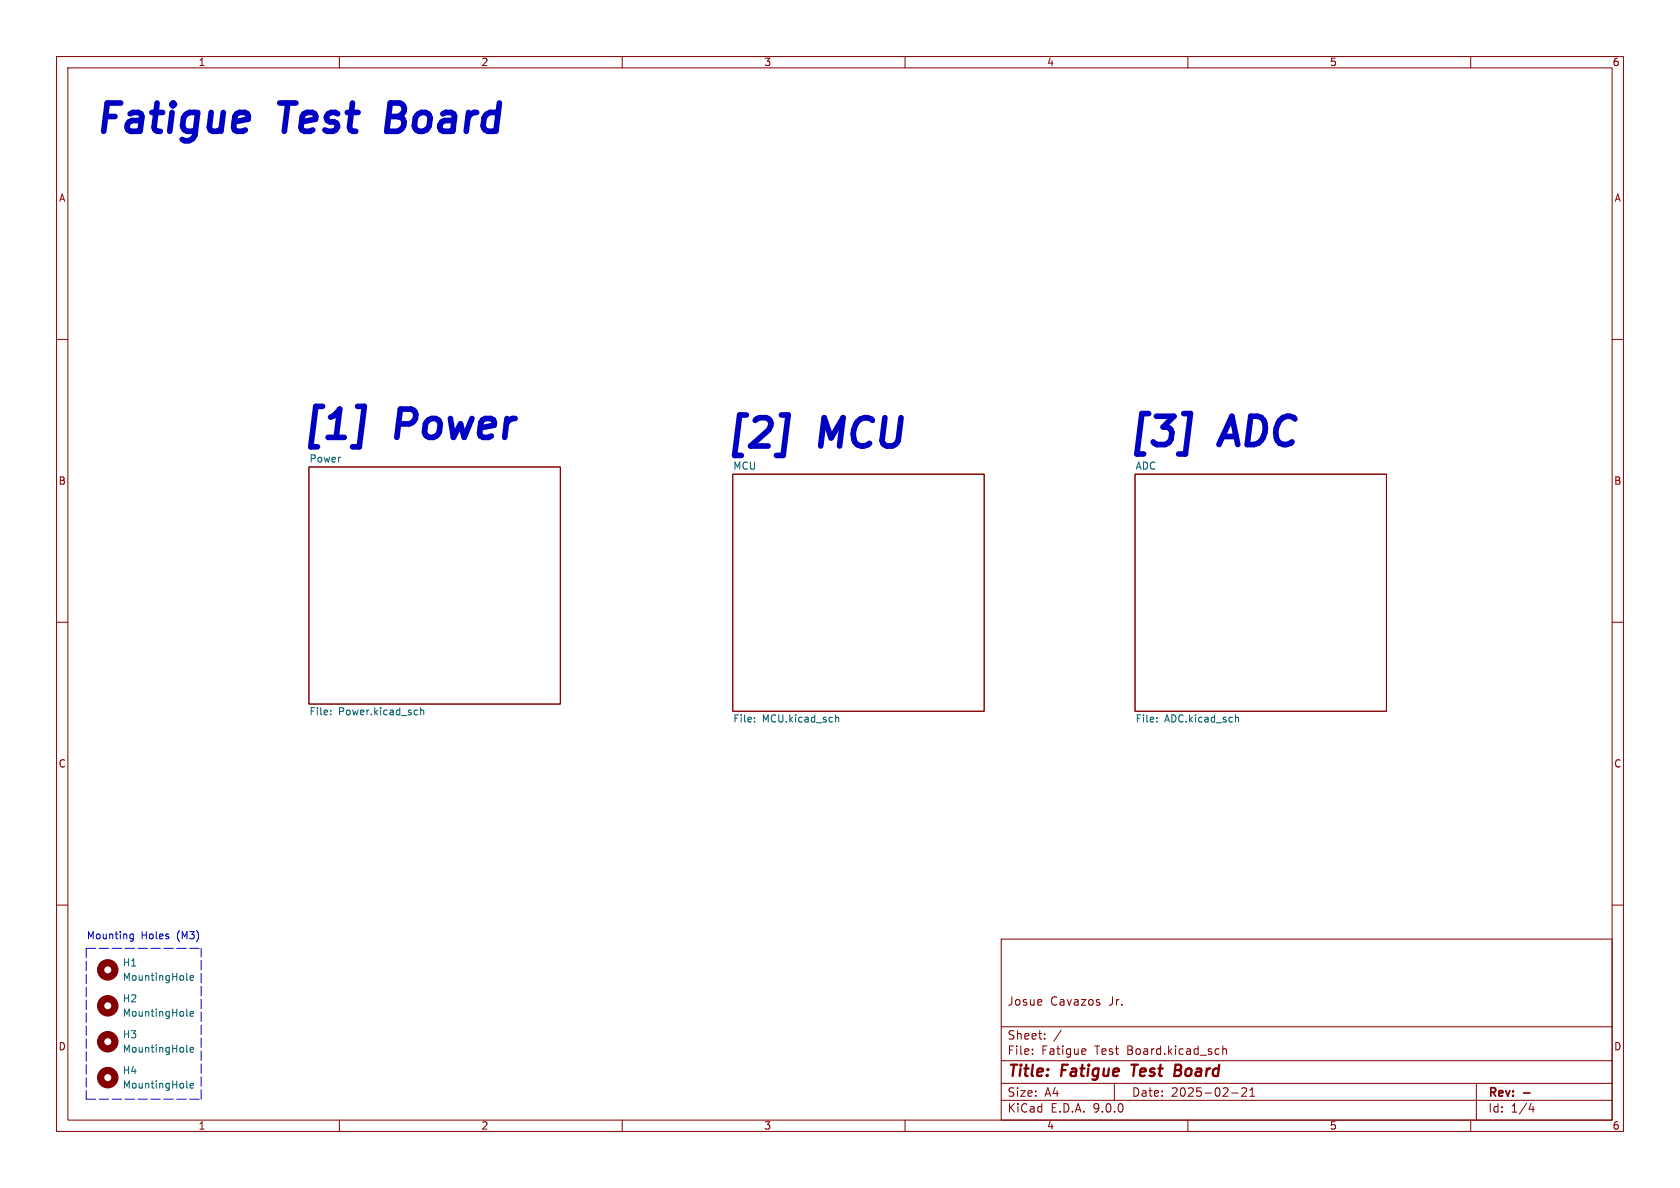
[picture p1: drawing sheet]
<svg xmlns="http://www.w3.org/2000/svg" width="297mm" height="210mm" viewBox="0 0 297 210" stroke-linecap="round" stroke-linejoin="round" font-family="sans-serif">
<g fill="none" stroke="#840000" stroke-width=".18">
<path d="M10 10h277v190h-277zM12 12h273v186h-273zM60 10v2M110 10v2M160 10v2M210 10v2M260 10v2M10 60h2M285 60h2M54.6 82.6h44.5v41.9h-44.5zM129.5 83.8h44.5v41.9h-44.5zM200.7 83.8h44.4v41.9h-44.4z"/>
<path d="M10 110h2M285 110h2M10 160h2M177 166h108v32h-108zM194.4 177.3v.3M285 160h2M60 198v2M110 198v2M160 198v2M177 194.5h108M177 191.5h108M177 187.5h108"/>
<path d="M177 181.5h108M182.5 186.3v.1M182.5 185.5v.1M184.7 183.6v.1M184.7 182.8v.1M187.6 182.1l-1.3 2M191.5 185.4l.4 .1 .1 .3-.8 .1M191.9 186.3l-.4 .1M197 191.5v3M210 198v2M215.4 185.4l.1 .1M215.5 186.3l-.1 .1"/>
<path d="M216.2 185.5l.2-.1 .3 .1 .1 .9M216.2 184.9v1.5M217.7 193.2h1.2M219.5 192.4l.6-.1 .2 .1 .1 .3-.9 1.1h.9M221 193.8h.8M221 192.7l.4-.4v1.5M260 198v2M261 191.5v6.5M270.7 195l-.4 1.1h.9M271 195.6v1"/>
</g>
<path d="M269.3 193.2h1.2" fill="none" stroke="#840000" stroke-width=".3"/>
<path d="M200 188.2h1.2M200.6 188.2l-.3 2M207.7 189.2h.7M207.8 188.2h.7M208.4 189.2l.3 .1M208.6 190.1l-1 .1M208.6 189.1l-.2 .1" fill="none" stroke="#840000" stroke-width=".4"/>
<g fill="none" stroke="#006464" stroke-width=".18">
<path d="M58.5 126.2v.2M58.5 125.6v.1M73.7 125.5l.1 .1M73.8 126.3l-.1 .1M74.4 125.1v1.3M74.4 125.6l.1-.1 .3 .1 .1 .8M133.4 127.5v.1M133.4 126.9v.1M147.7 126.4v1.2M147.7 126.9l.2-.1 .3 .1 .1 .7M204.5 127.5v.1M204.5 126.9v.1"/>
<path d="M218.4 126.9l.2-.1 .3 .1 .1 .7M33 173.1l.2 .2M33 179.5l.2 .1M33.6 172.9l.6-.1v-.3h-.4l-.2 .1 .1 .6h.5M33.6 179.2l.6-.1v-.2l-.4-.1-.2 .2 .1 .6h.5M33 185.8l.2 .2M33 192.2l.2 .1M33.6 185.6l.6-.1v-.3h-.4l-.2 .1 .1 .6h.5M33.6 191.9l.6-.1v-.2l-.4-.1-.2 .2 .1 .6h.5"/>
</g>
<g fill="none" stroke="#840000" stroke-width="1.3">
<circle cx="19" cy="171.4" r="1.27"/>
<circle cx="19" cy="177.8" r="1.27"/>
<circle cx="19" cy="190.5" r="1.27"/>
<circle cx="19" cy="184.1" r="1.27"/>
</g>
<path d="M15.2 167.6v26.7M15.2 167.6h20.4M15.2 194.3h20.4M35.6 194.3v-26.7" fill="none" stroke="#0000c2" stroke-width=".18" stroke-dasharray="1.7 .6"/>
<path d="M69 18.2l-.6 5h1.9" fill="none" stroke="#0000c2" stroke-width="1"/>
<path d="M23 165.8l.2 .2 .4-.1M23.6 165.1v1l-.3 .3-.3-.1M23.6 165.2l-.4-.1-.2 .1" fill="none" stroke="#0000c2" stroke-width=".18"/>
<g font-size="7" fill="#0000c2">
<text x="16.5" y="23.9">Fatigue</text>
<text x="49.7" y="23.9">Test</text>
<text x="70.6" y="23.9">Board</text>
<text x="53.1" y="78">[1]</text>
<text x="70.3" y="78">Power</text>
<text x="128" y="79.5">[2]</text>
<text x="145.3" y="79.5">MCU</text>
<text x="199.1" y="79.3">[3]</text>
<text x="216.4" y="79.3">ADC</text>
</g>
<g font-size="2.8" fill="#840000">
<text x="178" y="190.9">Title:</text>
<text x="187.7" y="190.9">Fatigue</text>
<text x="200.9" y="190.9">Test</text>
<text x="209.3" y="190.9">Board</text>
</g>
<g font-size="2.1" fill="#840000">
<text x="178" y="178">Josue</text>
<text x="185.7" y="178">Cavazos</text>
<text x="196.1" y="178">Jr.</text>
<text x="178" y="184">Sheet:</text>
<text x="178" y="186.7">File:</text>
<text x="184.1" y="186.7">Fatigue</text>
<text x="193.6" y="186.7">Test</text>
<text x="199.4" y="186.7">Board.kicad_sch</text>
<text x="178" y="196.9">KiCad</text>
<text x="178" y="194.1">Size:</text>
<text x="184.7" y="194.1">A4</text>
<text x="185.7" y="196.9">E.D.A.</text>
<text x="193.3" y="196.9">9.0.0</text>
<text x="200" y="194.1">Date:</text>
<text x="207" y="194.1">2025-02-21</text>
<text x="263" y="194.3">Rev:</text>
<text x="263" y="196.9">Id:</text>
<text x="267.1" y="196.9">1/4</text>
</g>
<g font-size="1.8" fill="#840000">
<text x="35" y="11.9">1</text>
<text x="85" y="11.9">2</text>
<text x="135" y="11.9">3</text>
<text x="185" y="11.9">4</text>
<text x="235" y="11.9">5</text>
<text x="285" y="11.9">6</text>
<text x="10.3" y="35.9">A</text>
<text x="285.3" y="35.9">A</text>
<text x="10.3" y="85.9">B</text>
<text x="285.3" y="85.9">B</text>
<text x="10.3" y="135.9">C</text>
<text x="285.3" y="135.9">C</text>
<text x="10.3" y="185.9">D</text>
<text x="285.3" y="185.9">D</text>
<text x="35" y="199.9">1</text>
<text x="85" y="199.9">2</text>
<text x="135" y="199.9">3</text>
<text x="185" y="199.9">4</text>
<text x="235" y="199.9">5</text>
<text x="285" y="199.9">6</text>
</g>
<g font-size="1.8" fill="#006464">
<text x="54.6" y="81.8">Power</text>
<text x="129.5" y="83.1">MCU</text>
<text x="200.7" y="83.1">ADC</text>
<text x="54.6" y="126.8">File:</text>
<text x="59.8" y="126.8">Power.kicad_sch</text>
<text x="129.5" y="128">File:</text>
<text x="134.8" y="128">MCU.kicad_sch</text>
<text x="200.7" y="128">File:</text>
<text x="205.9" y="128">ADC.kicad_sch</text>
<text x="21.6" y="171">H1</text>
<text x="21.6" y="173.6">MountingHole</text>
<text x="21.6" y="177.4">H2</text>
<text x="21.6" y="179.9">MountingHole</text>
<text x="21.6" y="183.7">H3</text>
<text x="21.6" y="186.3">MountingHole</text>
<text x="21.6" y="190.1">H4</text>
<text x="21.6" y="192.6">MountingHole</text>
</g>
<g font-size="1.8" fill="#0000c2">
<text x="15.2" y="166.1">Mounting</text>
<text x="24.9" y="166.1">Holes</text>
<text x="31.4" y="166.1">(M3)</text>
</g>
</svg>
